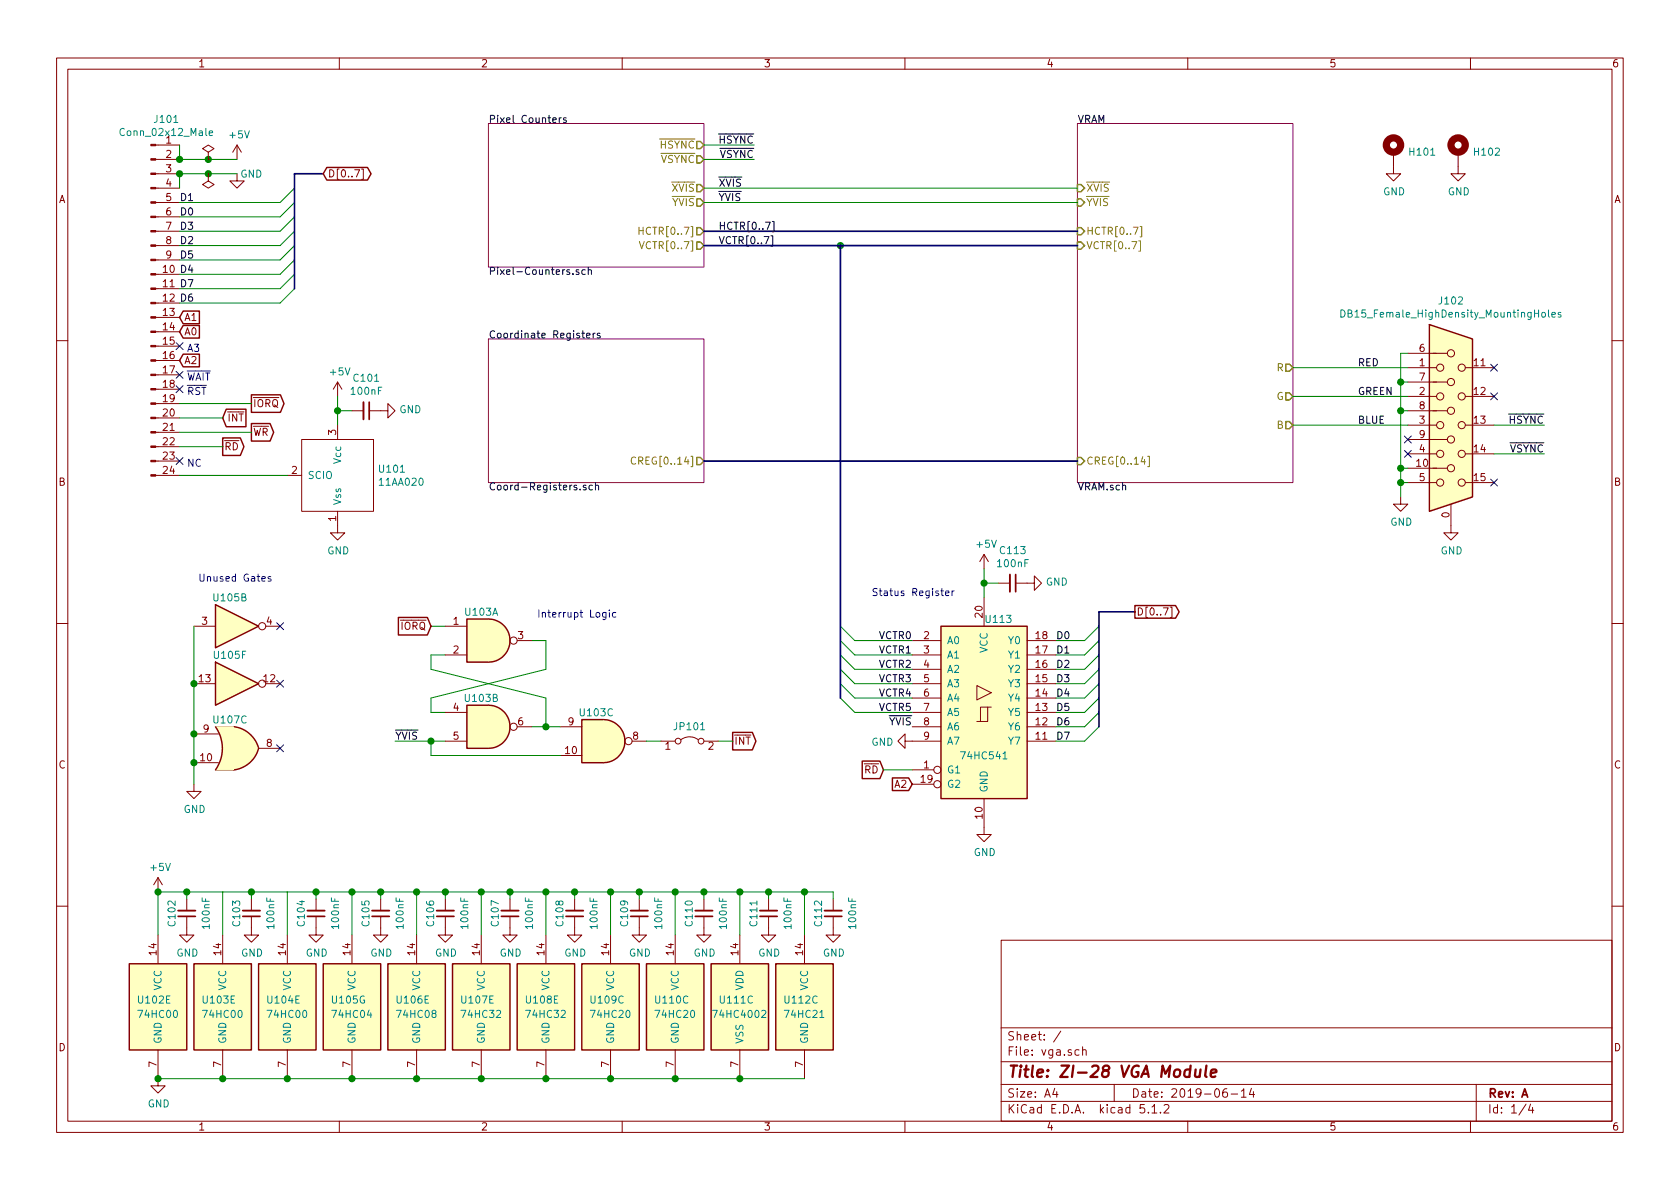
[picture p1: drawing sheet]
EESchema Schematic File Version 4
LIBS:vga-cache
EELAYER 29 0
EELAYER END
$Descr A4 11693 8268
encoding utf-8
Sheet 1 4
Title "ZI-28 VGA Module"
Date "2019-06-14"
Rev "A"
Comp ""
Comment1 ""
Comment2 ""
Comment3 ""
Comment4 ""
$EndDescr
$Comp
L Connector:Conn_01x24_Male J101
U 1 1
P 1050 2100
F 0 "J101" H 1158 3381 50  0000 C CNN
F 1 "Conn_02x12_Male" H 1158 3290 50  0000 C CNN
F 2 "Connector_PinHeader_2.54mm:PinHeader_2x12_P2.54mm_Horizontal" H 1050 2100 50  0001 C CNN
F 3 "~" H 1050 2100 50  0001 C CNN
	1    1050 2100
	1    0    0    -1  
$EndComp
$Comp
L power:+5V #PWR0104
U 1 1
P 1650 1100
F 0 "#PWR0104" H 1650 950 50  0001 C CNN
F 1 "+5V" H 1665 1273 50  0000 C CNN
F 2 "" H 1650 1100 50  0001 C CNN
F 3 "" H 1650 1100 50  0001 C CNN
	1    1650 1100
	1    0    0    -1  
$EndComp
$Comp
L power:GND #PWR0105
U 1 1
P 1650 1200
F 0 "#PWR0105" H 1650 950 50  0001 C CNN
F 1 "GND" H 1750 1200 50  0000 C CNN
F 2 "" H 1650 1200 50  0001 C CNN
F 3 "" H 1650 1200 50  0001 C CNN
	1    1650 1200
	1    0    0    -1  
$EndComp
Text GLabel 1750 2800 2    50   Output ~ 0
~IORQ
Text GLabel 1550 2900 2    50   Input ~ 0
~INT
Text GLabel 1750 3000 2    50   Output ~ 0
~WR
Text GLabel 1550 3100 2    50   Output ~ 0
~RD
NoConn ~ 1250 3200
$Sheet
S 3400 850  1500 1000
U 5D235BCB
F0 "Pixel Counters" 50
F1 "Pixel-Counters.sch" 50
F2 "HCTR[0..7]" O R 4900 1600 50 
F3 "~XVIS" O R 4900 1300 50 
F4 "~HSYNC" O R 4900 1000 50 
F5 "~VSYNC" O R 4900 1100 50 
F6 "~YVIS" O R 4900 1400 50 
F7 "VCTR[0..7]" O R 4900 1700 50 
$EndSheet
Text Label 1250 1400 0    50   ~ 0
D1
Text Label 1250 1500 0    50   ~ 0
D0
Text Label 1250 1600 0    50   ~ 0
D3
Text Label 1250 1700 0    50   ~ 0
D2
Text Label 1250 1800 0    50   ~ 0
D5
Text Label 1250 1900 0    50   ~ 0
D4
Text Label 1250 2000 0    50   ~ 0
D7
Text Label 1250 2100 0    50   ~ 0
D6
Entry Wire Line
	1950 1400 2050 1300
Entry Wire Line
	1950 1500 2050 1400
Entry Wire Line
	1950 2100 2050 2000
Entry Wire Line
	1950 2000 2050 1900
Entry Wire Line
	1950 1900 2050 1800
Entry Wire Line
	1950 1800 2050 1700
Entry Wire Line
	1950 1700 2050 1600
Entry Wire Line
	1950 1600 2050 1500
$Comp
L Connector:DB15_Female_HighDensity_MountingHoles J?
U 1 1
P 10100 2950
AR Path="/5D235BC5/5D125FE0" Ref="J?"  Part="1" 
AR Path="/5D125FE0" Ref="J102"  Part="1" 
F 0 "J102" H 10100 3817 50  0000 C CNN
F 1 "DB15_Female_HighDensity_MountingHoles" H 10100 3726 50  0000 C CNN
F 2 "Connector_Dsub:DSUB-15-HD_Female_Horizontal_P2.29x1.98mm_EdgePinOffset3.03mm_Housed_MountingHolesOffset4.94mm" H 9150 3350 50  0001 C CNN
F 3 " ~" H 9150 3350 50  0001 C CNN
	1    10100 2950
	1    0    0    -1  
$EndComp
Text Label 9450 2550 0    50   ~ 0
RED
Text Label 9450 2750 0    50   ~ 0
GREEN
Text Label 9450 2950 0    50   ~ 0
BLUE
NoConn ~ 10400 3350
NoConn ~ 10400 2550
NoConn ~ 10400 2750
NoConn ~ 9800 3150
NoConn ~ 9800 3050
$Comp
L power:GND #PWR?
U 1 1
P 9750 3450
AR Path="/5CE42ADD/5D125FFF" Ref="#PWR?"  Part="1" 
AR Path="/5CE42ADD/5CED3C7F/5D125FFF" Ref="#PWR?"  Part="1" 
AR Path="/5D235BC5/5D125FFF" Ref="#PWR?"  Part="1" 
AR Path="/5D125FFF" Ref="#PWR0123"  Part="1" 
F 0 "#PWR0123" H 9750 3200 50  0001 C CNN
F 1 "GND" H 9755 3277 50  0000 C CNN
F 2 "" H 9750 3450 50  0001 C CNN
F 3 "" H 9750 3450 50  0001 C CNN
	1    9750 3450
	1    0    0    -1  
$EndComp
$Sheet
S 3400 2350 1500 1000
U 5CE428FC
F0 "Coordinate Registers" 50
F1 "Coord-Registers.sch" 50
F2 "CREG[0..14]" O R 4900 3200 50 
$EndSheet
$Sheet
S 7500 850  1500 2500
U 5D3FC7EA
F0 "VRAM" 50
F1 "VRAM.sch" 50
F2 "~YVIS" I L 7500 1400 50 
F3 "HCTR[0..7]" I L 7500 1600 50 
F4 "VCTR[0..7]" I L 7500 1700 50 
F5 "~XVIS" I L 7500 1300 50 
F6 "CREG[0..14]" I L 7500 3200 50 
F7 "R" O R 9000 2550 50 
F8 "G" O R 9000 2750 50 
F9 "B" O R 9000 2950 50 
$EndSheet
Wire Wire Line
	1250 1000 1250 1100
Connection ~ 1250 1100
Wire Wire Line
	1250 1300 1250 1200
Connection ~ 1250 1200
Wire Wire Line
	1550 3100 1250 3100
Wire Wire Line
	1550 2900 1250 2900
Wire Wire Line
	1250 3000 1750 3000
Wire Wire Line
	1250 2800 1750 2800
Wire Wire Line
	1250 1400 1950 1400
Wire Wire Line
	1250 2100 1950 2100
Wire Wire Line
	1250 2000 1950 2000
Wire Wire Line
	1250 1900 1950 1900
Wire Wire Line
	1250 1800 1950 1800
Wire Wire Line
	1250 1700 1950 1700
Wire Wire Line
	1250 1600 1950 1600
Wire Wire Line
	1250 1500 1950 1500
Wire Wire Line
	9800 2450 9750 2450
Wire Wire Line
	9750 2450 9750 2650
Wire Wire Line
	9750 2650 9800 2650
Wire Wire Line
	9750 2650 9750 2850
Wire Wire Line
	9750 2850 9800 2850
Connection ~ 9750 2650
Wire Wire Line
	9750 2850 9750 3250
Wire Wire Line
	9750 3250 9800 3250
Connection ~ 9750 2850
Wire Wire Line
	9750 3250 9750 3350
Wire Wire Line
	9750 3350 9800 3350
Connection ~ 9750 3250
Wire Wire Line
	9750 3350 9750 3450
Connection ~ 9750 3350
Wire Bus Line
	4900 3200 7500 3200
Text Label 5250 1000 2    50   ~ 0
~HSYNC
Text Label 5250 1100 2    50   ~ 0
~VSYNC
Text Label 10750 3150 2    50   ~ 0
~VSYNC
Wire Wire Line
	10750 3150 10400 3150
Text Label 10750 2950 2    50   ~ 0
~HSYNC
Wire Wire Line
	10400 2950 10750 2950
Wire Bus Line
	2250 1200 2050 1200
Text GLabel 2250 1200 2    50   BiDi ~ 0
D[0..7]
$Comp
L zi28:11AA020 U101
U 1 1
P 2350 3300
F 0 "U101" H 2628 3346 50  0000 L CNN
F 1 "11AA020" H 2628 3255 50  0000 L CNN
F 2 "Package_TO_SOT_THT:TO-92" H 2350 3300 50  0001 C CNN
F 3 "" H 2350 3300 50  0001 C CNN
	1    2350 3300
	1    0    0    -1  
$EndComp
Connection ~ 2350 2850
Wire Wire Line
	2350 2850 2350 2950
Wire Wire Line
	2350 2850 2450 2850
$Comp
L power:GND #PWR?
U 1 1
P 2650 2850
AR Path="/5CE42ADD/5CFE45A8" Ref="#PWR?"  Part="1" 
AR Path="/5CE42ADD/5CED3C7F/5CFE45A8" Ref="#PWR?"  Part="1" 
AR Path="/5D235BC5/5CFE45A8" Ref="#PWR?"  Part="1" 
AR Path="/5CFE45A8" Ref="#PWR0110"  Part="1" 
F 0 "#PWR0110" H 2650 2600 50  0001 C CNN
F 1 "GND" V 2655 2722 50  0000 R CNN
F 2 "" H 2650 2850 50  0001 C CNN
F 3 "" H 2650 2850 50  0001 C CNN
	1    2650 2850
	0    -1   -1   0   
$EndComp
$Comp
L power:+5V #PWR?
U 1 1
P 2350 2750
AR Path="/5CE42ADD/5CFE45AE" Ref="#PWR?"  Part="1" 
AR Path="/5CE42ADD/5CED3C7F/5CFE45AE" Ref="#PWR?"  Part="1" 
AR Path="/5D235BC5/5CFE45AE" Ref="#PWR?"  Part="1" 
AR Path="/5CFE45AE" Ref="#PWR0108"  Part="1" 
F 0 "#PWR0108" H 2350 2600 50  0001 C CNN
F 1 "+5V" H 2365 2923 50  0000 C CNN
F 2 "" H 2350 2750 50  0001 C CNN
F 3 "" H 2350 2750 50  0001 C CNN
	1    2350 2750
	1    0    0    -1  
$EndComp
$Comp
L Device:C_Small C?
U 1 1
P 2550 2850
AR Path="/5CE42ADD/5CFE45B4" Ref="C?"  Part="1" 
AR Path="/5CE42ADD/5CED3C7F/5CFE45B4" Ref="C?"  Part="1" 
AR Path="/5D235BC5/5CFE45B4" Ref="C?"  Part="1" 
AR Path="/5CFE45B4" Ref="C101"  Part="1" 
F 0 "C101" V 2321 2850 50  0000 C CNN
F 1 "100nF" V 2412 2850 50  0000 C CNN
F 2 "Capacitor_THT:C_Disc_D3.0mm_W1.6mm_P2.50mm" H 2550 2850 50  0001 C CNN
F 3 "~" H 2550 2850 50  0001 C CNN
	1    2550 2850
	0    1    1    0   
$EndComp
Wire Wire Line
	2350 2750 2350 2850
Wire Wire Line
	3100 5150 3000 5150
Wire Wire Line
	3000 4350 3100 4350
Wire Wire Line
	3000 4850 3000 4950
Wire Wire Line
	3800 4450 3700 4450
Wire Wire Line
	3800 4650 3800 4450
Wire Wire Line
	3800 5050 3700 5050
Wire Wire Line
	3800 4850 3800 5050
Wire Wire Line
	3800 4850 3000 4650
Wire Wire Line
	3000 4650 3000 4550
Wire Wire Line
	3000 4550 3100 4550
Wire Wire Line
	3800 4650 3000 4850
Wire Wire Line
	3100 4950 3000 4950
$Comp
L 74xx:74HC00 U?
U 1 1
P 3400 4450
AR Path="/5CE42ADD/5D051E42" Ref="U?"  Part="2" 
AR Path="/5CE42ADD/5CED3C7F/5D051E42" Ref="U?"  Part="2" 
AR Path="/5D235BC5/5D051E42" Ref="U?"  Part="2" 
AR Path="/5D051E42" Ref="U103"  Part="1" 
F 0 "U103" H 3350 4650 50  0000 C CNN
F 1 "74HC00" H 3400 4450 50  0001 C CNN
F 2 "Package_DIP:DIP-14_W7.62mm_Socket" H 3400 4450 50  0001 C CNN
F 3 "http://www.ti.com/lit/gpn/sn74hc00" H 3400 4450 50  0001 C CNN
	1    3400 4450
	1    0    0    -1  
$EndComp
$Comp
L 74xx:74HC00 U?
U 2 1
P 3400 5050
AR Path="/5CE42ADD/5D051E48" Ref="U?"  Part="1" 
AR Path="/5CE42ADD/5CED3C7F/5D051E48" Ref="U?"  Part="1" 
AR Path="/5D235BC5/5D051E48" Ref="U?"  Part="1" 
AR Path="/5D051E48" Ref="U103"  Part="2" 
F 0 "U103" H 3350 5250 50  0000 C CNN
F 1 "74HC00" H 3400 5050 50  0001 C CNN
F 2 "Package_DIP:DIP-14_W7.62mm_Socket" H 3400 5050 50  0001 C CNN
F 3 "http://www.ti.com/lit/gpn/sn74hc00" H 3400 5050 50  0001 C CNN
	2    3400 5050
	1    0    0    -1  
$EndComp
Text Label 2750 5150 0    50   ~ 0
~YVIS
Text GLabel 3000 4350 0    50   Input ~ 0
~IORQ
Text GLabel 5100 5150 2    50   Output ~ 0
~INT
$Comp
L 74xx:74LS541 U113
U 1 1
P 6850 4950
F 0 "U113" H 6950 5600 50  0000 C CNN
F 1 "74HC541" H 6850 4650 50  0000 C CNN
F 2 "Package_DIP:DIP-20_W7.62mm_Socket" H 6850 4950 50  0001 C CNN
F 3 "http://www.ti.com/lit/gpn/sn74LS541" H 6850 4950 50  0001 C CNN
	1    6850 4950
	1    0    0    -1  
$EndComp
Entry Wire Line
	7550 4450 7650 4350
Entry Wire Line
	7550 4550 7650 4450
Entry Wire Line
	7550 4650 7650 4550
Entry Wire Line
	7550 4750 7650 4650
Entry Wire Line
	7550 4850 7650 4750
Entry Wire Line
	7550 4950 7650 4850
Entry Wire Line
	7550 5050 7650 4950
Entry Wire Line
	7550 5150 7650 5050
Text Label 7350 4450 0    50   ~ 0
D0
Text Label 7350 4550 0    50   ~ 0
D1
Text Label 7350 4650 0    50   ~ 0
D2
Text Label 7350 4750 0    50   ~ 0
D3
Text Label 7350 4850 0    50   ~ 0
D4
Text Label 7350 4950 0    50   ~ 0
D5
Text Label 7350 5050 0    50   ~ 0
D6
Text Label 7350 5150 0    50   ~ 0
D7
Wire Wire Line
	7350 4450 7550 4450
Wire Wire Line
	7350 4550 7550 4550
Wire Wire Line
	7350 4650 7550 4650
Wire Wire Line
	7350 4750 7550 4750
Wire Wire Line
	7350 4850 7550 4850
Wire Wire Line
	7350 4950 7550 4950
Wire Wire Line
	7350 5050 7550 5050
Wire Wire Line
	7350 5150 7550 5150
Wire Bus Line
	7650 4250 7900 4250
Text GLabel 7900 4250 2    50   Output ~ 0
D[0..7]
$Comp
L power:GND #PWR?
U 1 1
P 7150 4050
AR Path="/5CE42ADD/5D0B34A3" Ref="#PWR?"  Part="1" 
AR Path="/5CE42ADD/5CED3C7F/5D0B34A3" Ref="#PWR?"  Part="1" 
AR Path="/5D235BC5/5D0B34A3" Ref="#PWR?"  Part="1" 
AR Path="/5D0B34A3" Ref="#PWR0122"  Part="1" 
AR Path="/5D3FC7EA/5D0B34A3" Ref="#PWR?"  Part="1" 
F 0 "#PWR0122" H 7150 3800 50  0001 C CNN
F 1 "GND" V 7155 3922 50  0000 R CNN
F 2 "" H 7150 4050 50  0001 C CNN
F 3 "" H 7150 4050 50  0001 C CNN
	1    7150 4050
	0    -1   -1   0   
$EndComp
$Comp
L power:+5V #PWR?
U 1 1
P 6850 3950
AR Path="/5CE42ADD/5D0B34A9" Ref="#PWR?"  Part="1" 
AR Path="/5CE42ADD/5CED3C7F/5D0B34A9" Ref="#PWR?"  Part="1" 
AR Path="/5D235BC5/5D0B34A9" Ref="#PWR?"  Part="1" 
AR Path="/5D0B34A9" Ref="#PWR0120"  Part="1" 
AR Path="/5D3FC7EA/5D0B34A9" Ref="#PWR?"  Part="1" 
F 0 "#PWR0120" H 6850 3800 50  0001 C CNN
F 1 "+5V" H 6865 4123 50  0000 C CNN
F 2 "" H 6850 3950 50  0001 C CNN
F 3 "" H 6850 3950 50  0001 C CNN
	1    6850 3950
	1    0    0    -1  
$EndComp
$Comp
L Device:C_Small C?
U 1 1
P 7050 4050
AR Path="/5CE42ADD/5D0B34AF" Ref="C?"  Part="1" 
AR Path="/5CE42ADD/5CED3C7F/5D0B34AF" Ref="C?"  Part="1" 
AR Path="/5D235BC5/5D0B34AF" Ref="C?"  Part="1" 
AR Path="/5D0B34AF" Ref="C113"  Part="1" 
AR Path="/5D3FC7EA/5D0B34AF" Ref="C?"  Part="1" 
F 0 "C113" V 6821 4050 50  0000 C CNN
F 1 "100nF" V 6912 4050 50  0000 C CNN
F 2 "Capacitor_THT:C_Disc_D3.0mm_W1.6mm_P2.50mm" H 7050 4050 50  0001 C CNN
F 3 "~" H 7050 4050 50  0001 C CNN
	1    7050 4050
	0    1    1    0   
$EndComp
Wire Wire Line
	6850 4050 6850 4150
Wire Wire Line
	6850 4050 6950 4050
Connection ~ 6850 4050
Wire Wire Line
	6850 3950 6850 4050
$Comp
L power:GND #PWR0121
U 1 1
P 6850 5750
F 0 "#PWR0121" H 6850 5500 50  0001 C CNN
F 1 "GND" H 6855 5577 50  0000 C CNN
F 2 "" H 6850 5750 50  0001 C CNN
F 3 "" H 6850 5750 50  0001 C CNN
	1    6850 5750
	1    0    0    -1  
$EndComp
Wire Wire Line
	6350 4450 5950 4450
Wire Wire Line
	6350 4550 5950 4550
Wire Wire Line
	6350 4650 5950 4650
Wire Wire Line
	6350 4750 5950 4750
Wire Wire Line
	6350 4850 5950 4850
Wire Wire Line
	6350 4950 5950 4950
Text Label 6350 4450 2    50   ~ 0
VCTR0
Text Label 6350 4550 2    50   ~ 0
VCTR1
Text Label 6350 4650 2    50   ~ 0
VCTR2
Text Label 6350 4750 2    50   ~ 0
VCTR3
Text Label 6350 4850 2    50   ~ 0
VCTR4
Text Label 6350 4950 2    50   ~ 0
VCTR5
Entry Wire Line
	5850 4850 5950 4950
Entry Wire Line
	5850 4750 5950 4850
Entry Wire Line
	5850 4650 5950 4750
Entry Wire Line
	5850 4550 5950 4650
Entry Wire Line
	5850 4450 5950 4550
Entry Wire Line
	5850 4350 5950 4450
$Comp
L power:GND #PWR0119
U 1 1
P 6350 5150
F 0 "#PWR0119" H 6350 4900 50  0001 C CNN
F 1 "GND" V 6355 5022 50  0000 R CNN
F 2 "" H 6350 5150 50  0001 C CNN
F 3 "" H 6350 5150 50  0001 C CNN
	1    6350 5150
	0    1    1    0   
$EndComp
Text GLabel 6150 5350 0    50   Input ~ 0
~RD
Text GLabel 6350 5450 0    50   Input ~ 0
A2
Wire Wire Line
	6150 5350 6350 5350
Text Notes 6650 4150 2    50   ~ 0
Status Register
Text Notes 4300 4300 2    50   ~ 0
Interrupt Logic
Wire Wire Line
	9000 2950 9800 2950
Wire Wire Line
	9000 2750 9800 2750
Wire Wire Line
	9000 2550 9800 2550
Wire Wire Line
	5250 1000 4900 1000
Wire Wire Line
	4900 1100 5250 1100
Wire Wire Line
	1250 3300 2000 3300
NoConn ~ 1250 2600
Text Notes 1300 2650 0    50   ~ 0
~WAIT
Text Notes 1300 3250 0    50   ~ 0
NC
NoConn ~ 1250 2400
Text GLabel 1250 2300 2    50   Input ~ 0
A0
Text GLabel 1250 2200 2    50   Input ~ 0
A1
Text GLabel 1250 2500 2    50   Input ~ 0
A2
Text Notes 1300 2450 0    50   ~ 0
A3
$Comp
L power:GND #PWR0109
U 1 1
P 2350 3650
F 0 "#PWR0109" H 2350 3400 50  0001 C CNN
F 1 "GND" H 2355 3477 50  0000 C CNN
F 2 "" H 2350 3650 50  0001 C CNN
F 3 "" H 2350 3650 50  0001 C CNN
	1    2350 3650
	1    0    0    -1  
$EndComp
Wire Wire Line
	1250 1200 1450 1200
Connection ~ 1450 1200
Wire Wire Line
	1450 1200 1650 1200
$Comp
L power:PWR_FLAG #FLG0102
U 1 1
P 1450 1200
F 0 "#FLG0102" H 1450 1275 50  0001 C CNN
F 1 "PWR_FLAG" H 1450 1373 50  0001 C CNN
F 2 "" H 1450 1200 50  0001 C CNN
F 3 "~" H 1450 1200 50  0001 C CNN
	1    1450 1200
	-1   0    0    1   
$EndComp
Wire Wire Line
	1450 1100 1650 1100
Wire Wire Line
	1250 1100 1450 1100
Connection ~ 1450 1100
$Comp
L power:PWR_FLAG #FLG0101
U 1 1
P 1450 1100
F 0 "#FLG0101" H 1450 1175 50  0001 C CNN
F 1 "PWR_FLAG" H 1450 1273 50  0001 C CNN
F 2 "" H 1450 1100 50  0001 C CNN
F 3 "~" H 1450 1100 50  0001 C CNN
	1    1450 1100
	1    0    0    -1  
$EndComp
$Comp
L 74xx:74HC00 U?
U 3 1
P 4200 5150
AR Path="/5CE42ADD/5D89F802" Ref="U?"  Part="1" 
AR Path="/5CE42ADD/5CED3C7F/5D89F802" Ref="U?"  Part="1" 
AR Path="/5D235BC5/5D89F802" Ref="U?"  Part="1" 
AR Path="/5D89F802" Ref="U103"  Part="3" 
F 0 "U103" H 4150 5350 50  0000 C CNN
F 1 "74HC00" H 4200 5384 50  0001 C CNN
F 2 "Package_DIP:DIP-14_W7.62mm_Socket" H 4200 5150 50  0001 C CNN
F 3 "http://www.ti.com/lit/gpn/sn74hc00" H 4200 5150 50  0001 C CNN
	3    4200 5150
	1    0    0    -1  
$EndComp
$Comp
L 74xx:74HC00 U102
U 5 1
P 1100 7000
F 0 "U102" H 950 7050 50  0000 L CNN
F 1 "74HC00" H 950 6950 50  0000 L CNN
F 2 "Package_DIP:DIP-14_W7.62mm_Socket" H 1100 7000 50  0001 C CNN
F 3 "http://www.ti.com/lit/gpn/sn74hc00" H 1100 7000 50  0001 C CNN
	5    1100 7000
	1    0    0    -1  
$EndComp
$Comp
L 74xx:74HC00 U103
U 5 1
P 1550 7000
F 0 "U103" H 1400 7050 50  0000 L CNN
F 1 "74HC00" H 1400 6950 50  0000 L CNN
F 2 "Package_DIP:DIP-14_W7.62mm_Socket" H 1550 7000 50  0001 C CNN
F 3 "http://www.ti.com/lit/gpn/sn74hc00" H 1550 7000 50  0001 C CNN
	5    1550 7000
	1    0    0    -1  
$EndComp
$Comp
L 74xx:74HC00 U104
U 5 1
P 2000 7000
F 0 "U104" H 1850 7050 50  0000 L CNN
F 1 "74HC00" H 1850 6950 50  0000 L CNN
F 2 "Package_DIP:DIP-14_W7.62mm_Socket" H 2000 7000 50  0001 C CNN
F 3 "http://www.ti.com/lit/gpn/sn74hc00" H 2000 7000 50  0001 C CNN
	5    2000 7000
	1    0    0    -1  
$EndComp
$Comp
L 74xx:74HC04 U105
U 7 1
P 2450 7000
F 0 "U105" H 2300 7050 50  0000 L CNN
F 1 "74HC04" H 2300 6950 50  0000 L CNN
F 2 "Package_DIP:DIP-14_W7.62mm_Socket" H 2450 7000 50  0001 C CNN
F 3 "https://assets.nexperia.com/documents/data-sheet/74HC_HCT04.pdf" H 2450 7000 50  0001 C CNN
	7    2450 7000
	1    0    0    -1  
$EndComp
$Comp
L 74xx:74LS08 U106
U 5 1
P 2900 7000
F 0 "U106" H 2750 7050 50  0000 L CNN
F 1 "74HC08" H 2750 6950 50  0000 L CNN
F 2 "Package_DIP:DIP-14_W7.62mm_Socket" H 2900 7000 50  0001 C CNN
F 3 "http://www.ti.com/lit/gpn/sn74LS08" H 2900 7000 50  0001 C CNN
	5    2900 7000
	1    0    0    -1  
$EndComp
$Comp
L 74xx:74LS32 U107
U 5 1
P 3350 7000
F 0 "U107" H 3200 7050 50  0000 L CNN
F 1 "74HC32" H 3200 6950 50  0000 L CNN
F 2 "Package_DIP:DIP-14_W7.62mm_Socket" H 3350 7000 50  0001 C CNN
F 3 "http://www.ti.com/lit/gpn/sn74LS32" H 3350 7000 50  0001 C CNN
	5    3350 7000
	1    0    0    -1  
$EndComp
$Comp
L 74xx:74LS32 U108
U 5 1
P 3800 7000
F 0 "U108" H 3650 7050 50  0000 L CNN
F 1 "74HC32" H 3650 6950 50  0000 L CNN
F 2 "Package_DIP:DIP-14_W7.62mm_Socket" H 3800 7000 50  0001 C CNN
F 3 "http://www.ti.com/lit/gpn/sn74LS32" H 3800 7000 50  0001 C CNN
	5    3800 7000
	1    0    0    -1  
$EndComp
$Comp
L 74xx:74LS20 U109
U 3 1
P 4250 7000
F 0 "U109" H 4100 7050 50  0000 L CNN
F 1 "74HC20" H 4100 6950 50  0000 L CNN
F 2 "Package_DIP:DIP-14_W7.62mm_Socket" H 4250 7000 50  0001 C CNN
F 3 "http://www.ti.com/lit/gpn/sn74LS20" H 4250 7000 50  0001 C CNN
	3    4250 7000
	1    0    0    -1  
$EndComp
$Comp
L 74xx:74LS20 U110
U 3 1
P 4700 7000
F 0 "U110" H 4550 7050 50  0000 L CNN
F 1 "74HC20" H 4550 6950 50  0000 L CNN
F 2 "Package_DIP:DIP-14_W7.62mm_Socket" H 4700 7000 50  0001 C CNN
F 3 "http://www.ti.com/lit/gpn/sn74LS20" H 4700 7000 50  0001 C CNN
	3    4700 7000
	1    0    0    -1  
$EndComp
$Comp
L 4xxx:4002 U111
U 3 1
P 5150 7000
F 0 "U111" H 5000 7050 50  0000 L CNN
F 1 "74HC4002" H 4950 6950 50  0000 L CNN
F 2 "Package_DIP:DIP-14_W7.62mm_Socket" H 5150 7000 50  0001 C CNN
F 3 "http://www.intersil.com/content/dam/Intersil/documents/cd40/cd4000bms-01bms-02bms-25bms.pdf" H 5150 7000 50  0001 C CNN
	3    5150 7000
	1    0    0    -1  
$EndComp
$Comp
L 74xx:74LS21 U112
U 3 1
P 5600 7000
F 0 "U112" H 5450 7050 50  0000 L CNN
F 1 "74HC21" H 5450 6950 50  0000 L CNN
F 2 "Package_DIP:DIP-14_W7.62mm_Socket" H 5600 7000 50  0001 C CNN
F 3 "http://www.ti.com/lit/gpn/sn74LS21" H 5600 7000 50  0001 C CNN
	3    5600 7000
	1    0    0    -1  
$EndComp
Wire Wire Line
	1100 7500 1550 7500
Connection ~ 1550 7500
Wire Wire Line
	1550 7500 2000 7500
Connection ~ 2000 7500
Connection ~ 2450 7500
Connection ~ 2900 7500
Wire Wire Line
	2900 7500 3350 7500
Connection ~ 3350 7500
Wire Wire Line
	3350 7500 3800 7500
Connection ~ 3800 7500
Wire Wire Line
	3800 7500 4250 7500
Connection ~ 4250 7500
Wire Wire Line
	4250 7500 4700 7500
Connection ~ 4700 7500
Wire Wire Line
	4700 7500 5150 7500
Connection ~ 5150 7500
Wire Wire Line
	5150 7500 5600 7500
$Comp
L power:+5V #PWR0101
U 1 1
P 1100 6200
F 0 "#PWR0101" H 1100 6050 50  0001 C CNN
F 1 "+5V" H 1115 6373 50  0000 C CNN
F 2 "" H 1100 6200 50  0001 C CNN
F 3 "" H 1100 6200 50  0001 C CNN
	1    1100 6200
	1    0    0    -1  
$EndComp
$Comp
L power:GND #PWR0102
U 1 1
P 1100 7500
F 0 "#PWR0102" H 1100 7250 50  0001 C CNN
F 1 "GND" H 1105 7327 50  0000 C CNN
F 2 "" H 1100 7500 50  0001 C CNN
F 3 "" H 1100 7500 50  0001 C CNN
	1    1100 7500
	1    0    0    -1  
$EndComp
Connection ~ 1100 7500
$Comp
L power:GND #PWR0103
U 1 1
P 1300 6450
F 0 "#PWR0103" H 1300 6200 50  0001 C CNN
F 1 "GND" H 1305 6277 50  0000 C CNN
F 2 "" H 1300 6450 50  0001 C CNN
F 3 "" H 1300 6450 50  0001 C CNN
	1    1300 6450
	1    0    0    -1  
$EndComp
Wire Wire Line
	1300 6250 1300 6200
Wire Wire Line
	1300 6200 1100 6200
Wire Wire Line
	1100 6200 1100 6500
Wire Wire Line
	1300 6200 1550 6200
Connection ~ 1300 6200
$Comp
L power:GND #PWR0106
U 1 1
P 1750 6450
F 0 "#PWR0106" H 1750 6200 50  0001 C CNN
F 1 "GND" H 1755 6277 50  0000 C CNN
F 2 "" H 1750 6450 50  0001 C CNN
F 3 "" H 1750 6450 50  0001 C CNN
	1    1750 6450
	1    0    0    -1  
$EndComp
$Comp
L Device:C_Small C?
U 1 1
P 1300 6350
AR Path="/5CE42ADD/5D96FFA4" Ref="C?"  Part="1" 
AR Path="/5CE42ADD/5CED3C7F/5D96FFA4" Ref="C?"  Part="1" 
AR Path="/5D235BC5/5D96FFA4" Ref="C?"  Part="1" 
AR Path="/5D96FFA4" Ref="C102"  Part="1" 
AR Path="/5D3FC7EA/5D96FFA4" Ref="C?"  Part="1" 
F 0 "C102" V 1400 6350 50  0000 C CNN
F 1 "100nF" V 1162 6350 50  0000 C CNN
F 2 "Capacitor_THT:C_Disc_D3.0mm_W1.6mm_P2.50mm" H 1300 6350 50  0001 C CNN
F 3 "~" H 1300 6350 50  0001 C CNN
	1    1300 6350
	-1   0    0    1   
$EndComp
Wire Wire Line
	1750 6250 1750 6200
Wire Wire Line
	1750 6200 1550 6200
Wire Wire Line
	1550 6200 1550 6500
Wire Wire Line
	1750 6200 2000 6200
Connection ~ 1750 6200
$Comp
L power:GND #PWR0107
U 1 1
P 2200 6450
F 0 "#PWR0107" H 2200 6200 50  0001 C CNN
F 1 "GND" H 2205 6277 50  0000 C CNN
F 2 "" H 2200 6450 50  0001 C CNN
F 3 "" H 2200 6450 50  0001 C CNN
	1    2200 6450
	1    0    0    -1  
$EndComp
Wire Wire Line
	2200 6250 2200 6200
Wire Wire Line
	2200 6200 2000 6200
Wire Wire Line
	2000 6200 2000 6500
Connection ~ 2200 6200
$Comp
L power:GND #PWR0111
U 1 1
P 2650 6450
F 0 "#PWR0111" H 2650 6200 50  0001 C CNN
F 1 "GND" H 2655 6277 50  0000 C CNN
F 2 "" H 2650 6450 50  0001 C CNN
F 3 "" H 2650 6450 50  0001 C CNN
	1    2650 6450
	1    0    0    -1  
$EndComp
$Comp
L Device:C_Small C?
U 1 1
P 2650 6350
AR Path="/5CE42ADD/5D978F78" Ref="C?"  Part="1" 
AR Path="/5CE42ADD/5CED3C7F/5D978F78" Ref="C?"  Part="1" 
AR Path="/5D235BC5/5D978F78" Ref="C?"  Part="1" 
AR Path="/5D978F78" Ref="C105"  Part="1" 
AR Path="/5D3FC7EA/5D978F78" Ref="C?"  Part="1" 
F 0 "C105" V 2750 6350 50  0000 C CNN
F 1 "100nF" V 2512 6350 50  0000 C CNN
F 2 "Capacitor_THT:C_Disc_D3.0mm_W1.6mm_P2.50mm" H 2650 6350 50  0001 C CNN
F 3 "~" H 2650 6350 50  0001 C CNN
	1    2650 6350
	-1   0    0    1   
$EndComp
Wire Wire Line
	2650 6250 2650 6200
Wire Wire Line
	2450 6200 2450 6500
Connection ~ 2650 6200
$Comp
L power:GND #PWR0113
U 1 1
P 3100 6450
F 0 "#PWR0113" H 3100 6200 50  0001 C CNN
F 1 "GND" H 3105 6277 50  0000 C CNN
F 2 "" H 3100 6450 50  0001 C CNN
F 3 "" H 3100 6450 50  0001 C CNN
	1    3100 6450
	1    0    0    -1  
$EndComp
$Comp
L Device:C_Small C?
U 1 1
P 3100 6350
AR Path="/5CE42ADD/5D982D01" Ref="C?"  Part="1" 
AR Path="/5CE42ADD/5CED3C7F/5D982D01" Ref="C?"  Part="1" 
AR Path="/5D235BC5/5D982D01" Ref="C?"  Part="1" 
AR Path="/5D982D01" Ref="C106"  Part="1" 
AR Path="/5D3FC7EA/5D982D01" Ref="C?"  Part="1" 
F 0 "C106" V 3200 6350 50  0000 C CNN
F 1 "100nF" V 2962 6350 50  0000 C CNN
F 2 "Capacitor_THT:C_Disc_D3.0mm_W1.6mm_P2.50mm" H 3100 6350 50  0001 C CNN
F 3 "~" H 3100 6350 50  0001 C CNN
	1    3100 6350
	-1   0    0    1   
$EndComp
Wire Wire Line
	3100 6250 3100 6200
Wire Wire Line
	3100 6200 2900 6200
Wire Wire Line
	2900 6200 2900 6500
Wire Wire Line
	3100 6200 3350 6200
Connection ~ 3100 6200
$Comp
L power:GND #PWR0114
U 1 1
P 3550 6450
F 0 "#PWR0114" H 3550 6200 50  0001 C CNN
F 1 "GND" H 3555 6277 50  0000 C CNN
F 2 "" H 3550 6450 50  0001 C CNN
F 3 "" H 3550 6450 50  0001 C CNN
	1    3550 6450
	1    0    0    -1  
$EndComp
$Comp
L Device:C_Small C?
U 1 1
P 3550 6350
AR Path="/5CE42ADD/5D98840F" Ref="C?"  Part="1" 
AR Path="/5CE42ADD/5CED3C7F/5D98840F" Ref="C?"  Part="1" 
AR Path="/5D235BC5/5D98840F" Ref="C?"  Part="1" 
AR Path="/5D98840F" Ref="C107"  Part="1" 
AR Path="/5D3FC7EA/5D98840F" Ref="C?"  Part="1" 
F 0 "C107" V 3650 6350 50  0000 C CNN
F 1 "100nF" V 3412 6350 50  0000 C CNN
F 2 "Capacitor_THT:C_Disc_D3.0mm_W1.6mm_P2.50mm" H 3550 6350 50  0001 C CNN
F 3 "~" H 3550 6350 50  0001 C CNN
	1    3550 6350
	-1   0    0    1   
$EndComp
Wire Wire Line
	3550 6250 3550 6200
Wire Wire Line
	3550 6200 3350 6200
Wire Wire Line
	3350 6200 3350 6500
Wire Wire Line
	3550 6200 3800 6200
Connection ~ 3550 6200
$Comp
L power:GND #PWR0115
U 1 1
P 4000 6450
F 0 "#PWR0115" H 4000 6200 50  0001 C CNN
F 1 "GND" H 4005 6277 50  0000 C CNN
F 2 "" H 4000 6450 50  0001 C CNN
F 3 "" H 4000 6450 50  0001 C CNN
	1    4000 6450
	1    0    0    -1  
$EndComp
$Comp
L Device:C_Small C?
U 1 1
P 4000 6350
AR Path="/5CE42ADD/5D98DC52" Ref="C?"  Part="1" 
AR Path="/5CE42ADD/5CED3C7F/5D98DC52" Ref="C?"  Part="1" 
AR Path="/5D235BC5/5D98DC52" Ref="C?"  Part="1" 
AR Path="/5D98DC52" Ref="C108"  Part="1" 
AR Path="/5D3FC7EA/5D98DC52" Ref="C?"  Part="1" 
F 0 "C108" V 4100 6350 50  0000 C CNN
F 1 "100nF" V 3862 6350 50  0000 C CNN
F 2 "Capacitor_THT:C_Disc_D3.0mm_W1.6mm_P2.50mm" H 4000 6350 50  0001 C CNN
F 3 "~" H 4000 6350 50  0001 C CNN
	1    4000 6350
	-1   0    0    1   
$EndComp
Wire Wire Line
	4000 6250 4000 6200
Wire Wire Line
	4000 6200 3800 6200
Wire Wire Line
	3800 6200 3800 6500
Wire Wire Line
	4000 6200 4250 6200
Connection ~ 4000 6200
$Comp
L power:GND #PWR0116
U 1 1
P 4450 6450
F 0 "#PWR0116" H 4450 6200 50  0001 C CNN
F 1 "GND" H 4455 6277 50  0000 C CNN
F 2 "" H 4450 6450 50  0001 C CNN
F 3 "" H 4450 6450 50  0001 C CNN
	1    4450 6450
	1    0    0    -1  
$EndComp
$Comp
L Device:C_Small C?
U 1 1
P 4450 6350
AR Path="/5CE42ADD/5D993A78" Ref="C?"  Part="1" 
AR Path="/5CE42ADD/5CED3C7F/5D993A78" Ref="C?"  Part="1" 
AR Path="/5D235BC5/5D993A78" Ref="C?"  Part="1" 
AR Path="/5D993A78" Ref="C109"  Part="1" 
AR Path="/5D3FC7EA/5D993A78" Ref="C?"  Part="1" 
F 0 "C109" V 4550 6350 50  0000 C CNN
F 1 "100nF" V 4312 6350 50  0000 C CNN
F 2 "Capacitor_THT:C_Disc_D3.0mm_W1.6mm_P2.50mm" H 4450 6350 50  0001 C CNN
F 3 "~" H 4450 6350 50  0001 C CNN
	1    4450 6350
	-1   0    0    1   
$EndComp
Wire Wire Line
	4450 6250 4450 6200
Wire Wire Line
	4450 6200 4250 6200
Wire Wire Line
	4250 6200 4250 6500
Wire Wire Line
	4450 6200 4700 6200
Connection ~ 4450 6200
$Comp
L power:GND #PWR0117
U 1 1
P 4900 6450
F 0 "#PWR0117" H 4900 6200 50  0001 C CNN
F 1 "GND" H 4905 6277 50  0000 C CNN
F 2 "" H 4900 6450 50  0001 C CNN
F 3 "" H 4900 6450 50  0001 C CNN
	1    4900 6450
	1    0    0    -1  
$EndComp
$Comp
L Device:C_Small C?
U 1 1
P 4900 6350
AR Path="/5CE42ADD/5D999C54" Ref="C?"  Part="1" 
AR Path="/5CE42ADD/5CED3C7F/5D999C54" Ref="C?"  Part="1" 
AR Path="/5D235BC5/5D999C54" Ref="C?"  Part="1" 
AR Path="/5D999C54" Ref="C110"  Part="1" 
AR Path="/5D3FC7EA/5D999C54" Ref="C?"  Part="1" 
F 0 "C110" V 5000 6350 50  0000 C CNN
F 1 "100nF" V 4762 6350 50  0000 C CNN
F 2 "Capacitor_THT:C_Disc_D3.0mm_W1.6mm_P2.50mm" H 4900 6350 50  0001 C CNN
F 3 "~" H 4900 6350 50  0001 C CNN
	1    4900 6350
	-1   0    0    1   
$EndComp
Wire Wire Line
	4900 6250 4900 6200
Wire Wire Line
	4900 6200 4700 6200
Wire Wire Line
	4700 6200 4700 6500
Wire Wire Line
	4900 6200 5150 6200
Connection ~ 4900 6200
$Comp
L power:GND #PWR0118
U 1 1
P 5350 6450
F 0 "#PWR0118" H 5350 6200 50  0001 C CNN
F 1 "GND" H 5355 6277 50  0000 C CNN
F 2 "" H 5350 6450 50  0001 C CNN
F 3 "" H 5350 6450 50  0001 C CNN
	1    5350 6450
	1    0    0    -1  
$EndComp
$Comp
L Device:C_Small C?
U 1 1
P 5350 6350
AR Path="/5CE42ADD/5D9A057D" Ref="C?"  Part="1" 
AR Path="/5CE42ADD/5CED3C7F/5D9A057D" Ref="C?"  Part="1" 
AR Path="/5D235BC5/5D9A057D" Ref="C?"  Part="1" 
AR Path="/5D9A057D" Ref="C111"  Part="1" 
AR Path="/5D3FC7EA/5D9A057D" Ref="C?"  Part="1" 
F 0 "C111" V 5450 6350 50  0000 C CNN
F 1 "100nF" V 5212 6350 50  0000 C CNN
F 2 "Capacitor_THT:C_Disc_D3.0mm_W1.6mm_P2.50mm" H 5350 6350 50  0001 C CNN
F 3 "~" H 5350 6350 50  0001 C CNN
	1    5350 6350
	-1   0    0    1   
$EndComp
Wire Wire Line
	5350 6250 5350 6200
Wire Wire Line
	5350 6200 5150 6200
Wire Wire Line
	5150 6200 5150 6500
Wire Wire Line
	5350 6200 5600 6200
Connection ~ 5350 6200
Wire Wire Line
	5600 6200 5600 6500
Connection ~ 1100 6200
Wire Wire Line
	4500 5150 4600 5150
Wire Wire Line
	3000 5150 3000 5250
Wire Wire Line
	3000 5250 3900 5250
Connection ~ 3000 5150
Wire Wire Line
	3000 5150 2750 5150
Wire Wire Line
	3800 5050 3900 5050
Connection ~ 3800 5050
$Comp
L 74xx:74HC04 U?
U 2 1
P 1650 4350
AR Path="/5CE42ADD/5D059B92" Ref="U?"  Part="1" 
AR Path="/5CE42ADD/5CED3C7F/5D059B92" Ref="U?"  Part="1" 
AR Path="/5D235BC5/5D059B92" Ref="U?"  Part="1" 
AR Path="/5D235BCB/5D059B92" Ref="U?"  Part="4" 
AR Path="/5D059B92" Ref="U105"  Part="2" 
F 0 "U105" H 1600 4550 50  0000 C CNN
F 1 "74HC04" H 1650 4576 50  0001 C CNN
F 2 "Package_DIP:DIP-14_W7.62mm_Socket" H 1650 4350 50  0001 C CNN
F 3 "https://assets.nexperia.com/documents/data-sheet/74HC_HCT04.pdf" H 1650 4350 50  0001 C CNN
	2    1650 4350
	1    0    0    -1  
$EndComp
$Comp
L power:GND #PWR0125
U 1 1
P 1350 5450
F 0 "#PWR0125" H 1350 5200 50  0001 C CNN
F 1 "GND" H 1355 5277 50  0000 C CNN
F 2 "" H 1350 5450 50  0001 C CNN
F 3 "" H 1350 5450 50  0001 C CNN
	1    1350 5450
	1    0    0    -1  
$EndComp
NoConn ~ 1950 4750
Text Notes 1300 2750 0    50   ~ 0
~RST
NoConn ~ 1250 2700
$Comp
L Device:C_Small C?
U 1 1
P 1750 6350
AR Path="/5CE42ADD/5D9745B3" Ref="C?"  Part="1" 
AR Path="/5CE42ADD/5CED3C7F/5D9745B3" Ref="C?"  Part="1" 
AR Path="/5D235BC5/5D9745B3" Ref="C?"  Part="1" 
AR Path="/5D9745B3" Ref="C103"  Part="1" 
AR Path="/5D3FC7EA/5D9745B3" Ref="C?"  Part="1" 
F 0 "C103" V 1850 6350 50  0000 C CNN
F 1 "100nF" V 1612 6350 50  0000 C CNN
F 2 "Capacitor_THT:C_Disc_D3.0mm_W1.6mm_P2.50mm" H 1750 6350 50  0001 C CNN
F 3 "~" H 1750 6350 50  0001 C CNN
	1    1750 6350
	-1   0    0    1   
$EndComp
$Comp
L Device:C_Small C?
U 1 1
P 5800 6350
AR Path="/5CE42ADD/5CF4344C" Ref="C?"  Part="1" 
AR Path="/5CE42ADD/5CED3C7F/5CF4344C" Ref="C?"  Part="1" 
AR Path="/5D235BC5/5CF4344C" Ref="C?"  Part="1" 
AR Path="/5CF4344C" Ref="C112"  Part="1" 
AR Path="/5D3FC7EA/5CF4344C" Ref="C?"  Part="1" 
F 0 "C112" V 5900 6350 50  0000 C CNN
F 1 "100nF" V 5662 6350 50  0000 C CNN
F 2 "Capacitor_THT:C_Disc_D3.0mm_W1.6mm_P2.50mm" H 5800 6350 50  0001 C CNN
F 3 "~" H 5800 6350 50  0001 C CNN
	1    5800 6350
	-1   0    0    1   
$EndComp
$Comp
L power:GND #PWR0126
U 1 1
P 5800 6450
F 0 "#PWR0126" H 5800 6200 50  0001 C CNN
F 1 "GND" H 5805 6277 50  0000 C CNN
F 2 "" H 5800 6450 50  0001 C CNN
F 3 "" H 5800 6450 50  0001 C CNN
	1    5800 6450
	1    0    0    -1  
$EndComp
Wire Wire Line
	5600 6200 5800 6200
Wire Wire Line
	5800 6200 5800 6250
Connection ~ 5600 6200
$Comp
L Device:C_Small C?
U 1 1
P 2200 6350
AR Path="/5CE42ADD/5CFEDA64" Ref="C?"  Part="1" 
AR Path="/5CE42ADD/5CED3C7F/5CFEDA64" Ref="C?"  Part="1" 
AR Path="/5D235BC5/5CFEDA64" Ref="C?"  Part="1" 
AR Path="/5CFEDA64" Ref="C104"  Part="1" 
AR Path="/5D3FC7EA/5CFEDA64" Ref="C?"  Part="1" 
F 0 "C104" V 2300 6350 50  0000 C CNN
F 1 "100nF" V 2062 6350 50  0000 C CNN
F 2 "Capacitor_THT:C_Disc_D3.0mm_W1.6mm_P2.50mm" H 2200 6350 50  0001 C CNN
F 3 "~" H 2200 6350 50  0001 C CNN
	1    2200 6350
	-1   0    0    1   
$EndComp
$Comp
L power:GND #PWR?
U 1 1
P 10100 3650
AR Path="/5CE42ADD/5CF9CE68" Ref="#PWR?"  Part="1" 
AR Path="/5CE42ADD/5CED3C7F/5CF9CE68" Ref="#PWR?"  Part="1" 
AR Path="/5D235BC5/5CF9CE68" Ref="#PWR?"  Part="1" 
AR Path="/5CF9CE68" Ref="#PWR0127"  Part="1" 
F 0 "#PWR0127" H 10100 3400 50  0001 C CNN
F 1 "GND" H 10105 3477 50  0000 C CNN
F 2 "" H 10100 3650 50  0001 C CNN
F 3 "" H 10100 3650 50  0001 C CNN
	1    10100 3650
	1    0    0    -1  
$EndComp
$Comp
L Mechanical:MountingHole_Pad H102
U 1 1
P 10150 1050
F 0 "H102" H 10250 1053 50  0000 L CNN
F 1 "MountingHole_Pad" H 10250 1008 50  0001 L CNN
F 2 "MountingHole:MountingHole_3.2mm_M3_Pad" H 10150 1050 50  0001 C CNN
F 3 "~" H 10150 1050 50  0001 C CNN
	1    10150 1050
	1    0    0    -1  
$EndComp
$Comp
L power:GND #PWR0128
U 1 1
P 9700 1150
F 0 "#PWR0128" H 9700 900 50  0001 C CNN
F 1 "GND" H 9705 977 50  0000 C CNN
F 2 "" H 9700 1150 50  0001 C CNN
F 3 "" H 9700 1150 50  0001 C CNN
	1    9700 1150
	1    0    0    -1  
$EndComp
$Comp
L power:GND #PWR0129
U 1 1
P 10150 1150
F 0 "#PWR0129" H 10150 900 50  0001 C CNN
F 1 "GND" H 10155 977 50  0000 C CNN
F 2 "" H 10150 1150 50  0001 C CNN
F 3 "" H 10150 1150 50  0001 C CNN
	1    10150 1150
	1    0    0    -1  
$EndComp
$Comp
L Mechanical:MountingHole_Pad H101
U 1 1
P 9700 1050
F 0 "H101" H 9800 1053 50  0000 L CNN
F 1 "MountingHole_Pad" H 9800 1008 50  0001 L CNN
F 2 "MountingHole:MountingHole_3.2mm_M3_Pad" H 9700 1050 50  0001 C CNN
F 3 "~" H 9700 1050 50  0001 C CNN
	1    9700 1050
	1    0    0    -1  
$EndComp
Wire Bus Line
	4900 1600 7500 1600
Wire Wire Line
	4900 1300 7500 1300
Wire Wire Line
	1350 4750 1350 5100
$Comp
L 74xx:74LS32 U?
U 3 1
P 1650 5200
AR Path="/5D3FC7EA/5D2566F4" Ref="U?"  Part="3" 
AR Path="/5D2566F4" Ref="U107"  Part="3" 
F 0 "U107" H 1600 5400 50  0000 C CNN
F 1 "74HC32" H 1650 5434 50  0001 C CNN
F 2 "Package_DIP:DIP-14_W7.62mm_Socket" H 1650 5200 50  0001 C CNN
F 3 "http://www.ti.com/lit/gpn/sn74LS32" H 1650 5200 50  0001 C CNN
	3    1650 5200
	1    0    0    -1  
$EndComp
Wire Wire Line
	1350 5300 1350 5450
Wire Wire Line
	1350 5100 1350 5300
Connection ~ 1350 5100
Connection ~ 1350 5300
NoConn ~ 1950 5200
Text Label 5000 1700 0    50   ~ 0
VCTR[0..7]
Text Label 5000 1600 0    50   ~ 0
HCTR[0..7]
Text Label 5000 1300 0    50   ~ 0
~XVIS
Text Label 6350 5050 2    50   ~ 0
~YVIS
Wire Wire Line
	4900 1400 7500 1400
Text Label 5000 1400 0    50   ~ 0
~YVIS
Wire Wire Line
	5000 5150 5100 5150
Connection ~ 5850 1700
Wire Bus Line
	5850 1700 7500 1700
Wire Bus Line
	4900 1700 5850 1700
Text Notes 1900 4050 2    50   ~ 0
Unused Gates
$Comp
L Jumper:Jumper_2_Bridged JP101
U 1 1
P 4800 5150
F 0 "JP101" H 4800 5253 50  0000 C CNN
F 1 "Jumper_2_Bridged" H 4800 5254 50  0001 C CNN
F 2 "Connector_PinHeader_2.54mm:PinHeader_1x02_P2.54mm_Vertical" H 4800 5150 50  0001 C CNN
F 3 "~" H 4800 5150 50  0001 C CNN
	1    4800 5150
	1    0    0    -1  
$EndComp
Connection ~ 2450 6200
Connection ~ 2900 6200
Connection ~ 3350 6200
Connection ~ 3800 6200
Connection ~ 4250 6200
Connection ~ 4700 6200
Connection ~ 5150 6200
Wire Wire Line
	2200 6200 2450 6200
Wire Wire Line
	2450 7500 2900 7500
Wire Wire Line
	2650 6200 2900 6200
Wire Wire Line
	2450 6200 2650 6200
Wire Wire Line
	2000 7500 2450 7500
$Comp
L 74xx:74HC04 U?
U 6 1
P 1650 4750
AR Path="/5CE42ADD/5D03FA00" Ref="U?"  Part="1" 
AR Path="/5CE42ADD/5CED3C7F/5D03FA00" Ref="U?"  Part="1" 
AR Path="/5D235BC5/5D03FA00" Ref="U?"  Part="1" 
AR Path="/5D235BCB/5D03FA00" Ref="U?"  Part="4" 
AR Path="/5D03FA00" Ref="U105"  Part="6" 
F 0 "U105" H 1600 4950 50  0000 C CNN
F 1 "74HC04" H 1650 4976 50  0001 C CNN
F 2 "Package_DIP:DIP-14_W7.62mm_Socket" H 1650 4750 50  0001 C CNN
F 3 "https://assets.nexperia.com/documents/data-sheet/74HC_HCT04.pdf" H 1650 4750 50  0001 C CNN
	6    1650 4750
	1    0    0    -1  
$EndComp
Wire Wire Line
	1350 4350 1350 4750
Connection ~ 1350 4750
NoConn ~ 1950 4350
Wire Bus Line
	5850 1700 5850 4850
Wire Bus Line
	7650 4250 7650 5050
Wire Bus Line
	2050 1200 2050 2000
$EndSCHEMATC
